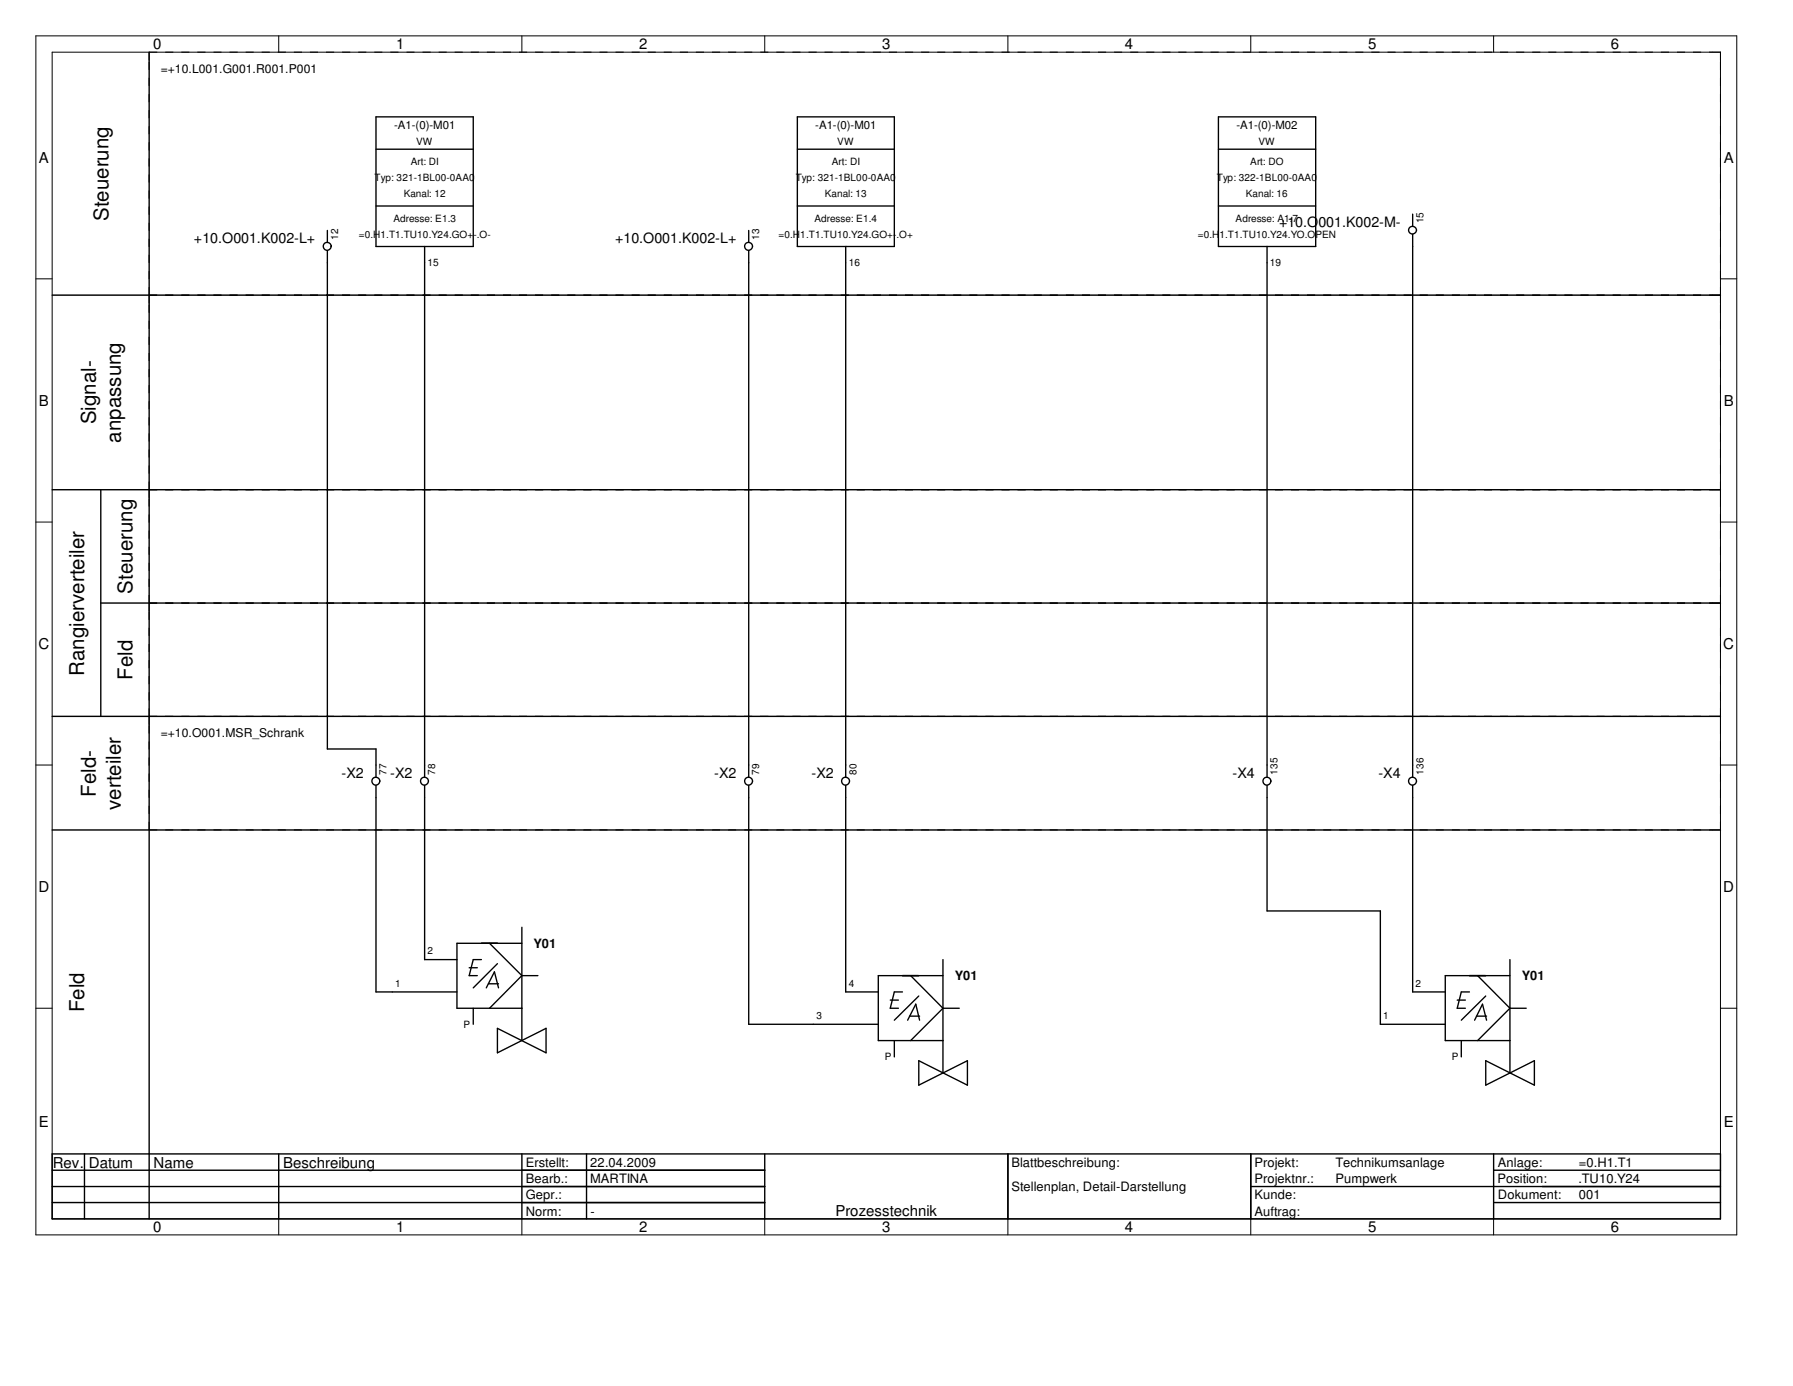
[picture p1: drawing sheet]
<svg xmlns="http://www.w3.org/2000/svg" width="279mm" height="216mm" viewBox="0 0 279 216" stroke-linecap="round" stroke-linejoin="round" font-family="sans-serif">
<g fill="none" stroke="#000" stroke-width=".16">
<path d="M5.6 5.6h265v186.8h-265zM8.1 8.1h260v181.8h-260zM23.2 8.1v1.3M43.4 5.6v2.5M81.3 5.6v2.5M119.2 5.6v2.5M157.1 5.6v2.5M194.9 5.6v2.5M232.7 5.6v2.5M5.6 43.4h2.5M23.2 46v1.2M266.8 46h1.3"/>
<path d="M268.1 43.4h2.5M23.2 76.3v1.2M266.8 76.3h1.3M5.6 81.3h2.5M23.2 93.9v1.3M266.8 93.9h1.3M268.1 81.3h2.5M5.6 119.2h2.5M23.2 111.6v1.3M266.8 111.6h1.3M268.1 119.2h2.5M266.8 129.3h1.3"/>
<path d="M5.6 157.1h2.5M268.1 157.1h2.5M43.4 189.9v2.5M81.3 189.9v2.5M119.2 189.9v2.5M157.1 189.9v2.5M194.9 189.9v2.5M232.7 189.9v2.5"/>
</g>
<g fill="none" stroke="#000" stroke-width=".22">
<path d="M23.2 8.1v181.8M8.1 46h260M8.1 76.3h260M15.7 76.3v35.3M15.7 93.9h252.4M8.1 111.6h260M8.1 129.3h260M8.1 179.7h260v10.2h-260zM13.2 179.7v10.2M43.4 179.7v10.2M81.3 179.7v10.2M91.4 179.7v10.2"/>
<path d="M119.2 179.7v10.2M157.1 179.7v10.2M194.9 179.7v10.2M232.7 179.7v10.2M8.1 184.8h111.1M8.1 182.3h111.1M8.1 187.3h111.1M194.9 184.8h73.2M232.7 182.3h35.4M232.7 187.3h35.4"/>
</g>
<g fill="none" stroke="#000" stroke-width=".16" stroke-dasharray="1.3 1.3" stroke-linecap="butt">
<path d="M23.2 8.1h243.6M23.2 46h243.6M23.2 46v-36.6M268.1 46v-36.6M23.2 76.3h243.6M23.2 76.3v-29.1M268.1 76.3v-29.1M23.2 93.9h243.6M23.2 93.9v-16.4M268.1 93.9v-16.4M23.2 111.6h243.6M23.2 111.6v-16.4"/>
<path d="M268.1 111.6v-16.4M23.2 129.3h243.6M23.2 129.3v-16.4M268.1 129.3v-16.4"/>
</g>
<g fill="none" stroke="#000" stroke-width=".21">
<path d="M58.6 18.2h15.1v20.2h-15.1zM124.2 18.2h15.2v20.2h-15.2zM189.9 18.2h15.1v20.2h-15.1zM51 39v77.7h7.6v4.4M51 35.9v1.9M58.6 23.2h15.1M58.6 32.1h15.1M66.2 38.4v82.7M116.7 35.9v1.9M116.7 39v82.1M124.2 23.2h15.2M124.2 32.1h15.2"/>
<path d="M131.8 38.4v82.7M189.9 23.2h15.1M189.9 32.1h15.1M197.4 38.4v82.7M220.1 33.4v1.9M220.1 36.5v84.6M58.6 122.3v32.2h12.6M66.2 122.3v27.2h5M116.7 122.3v37.3h20.2M131.8 122.3v32.2h5.1M197.4 122.3v19.6h17.7v17.7h10.1M220.1 122.3v32.2h5.1"/>
<path d="M73.1 150.7h1.3M73.7 157.1v2.5M75 149.5h-1.3l-.6 2.5h1.3M75.8 153.9l1.2-2.5 .7 2.5M76.1 153.2h1.6M76.3 146.9l5 5.1M77.5 150.1l-3.8 3.8M81.3 152h2.5M81.3 146.9h-10.1v10.2h10.1M81.3 144.4v17.7M81.3 152l-5 5.1M138.7 155.8h1.3"/>
<path d="M140.6 154.5h-1.2l-.7 2.6h1.3M141.4 158.9l1.3-2.5 .6 2.5M141.7 158.3h1.6M141.9 152l5 5.1M143.2 155.2l-3.8 3.7M146.9 152h-10v10.1h10M146.9 157.1h2.6M146.9 149.5v17.6M146.9 157.1l-5 5M227.1 155.8h1.2M229 154.5h-1.3l-.6 2.6h1.2M229.8 158.9l1.2-2.5 .6 2.5"/>
<path d="M230.1 158.3h1.5M230.3 152l5 5.1M231.5 155.2l-3.8 3.7M235.3 152h-10.1v10.1h10.1M235.3 149.5v17.6M235.3 157.1h2.5M235.3 157.1l-5 5M77.5 160.2l7.6 3.8v-3.8l-7.6 3.8zM139.4 162.1v2.5M143.2 165.2l7.5 3.8v-3.8l-7.5 3.8zM227.7 162.1v2.5M231.5 165.2l7.6 3.8v-3.8l-7.6 3.8z"/>
<circle cx="51" cy="38.4" r=".62"/>
<circle cx="116.6" cy="38.4" r=".62"/>
<circle cx="220.1" cy="35.9" r=".61"/>
<circle cx="58.6" cy="121.7" r=".62"/>
<circle cx="66.1" cy="121.7" r=".62"/>
<circle cx="116.6" cy="121.7" r=".62"/>
<circle cx="131.8" cy="121.7" r=".62"/>
<circle cx="197.4" cy="121.7" r=".62"/>
<circle cx="220.1" cy="121.7" r=".62"/>
</g>
<g font-size="3.2">
<text x="16.9" y="34.4" transform="rotate(-90 16.9 34.4)">Steuerung</text>
<text x="14.9" y="66.1" transform="rotate(-90 14.9 66.1)">Signal-</text>
<text x="18.8" y="69" transform="rotate(-90 18.8 69)">anpassung</text>
<text x="20.7" y="92.5" transform="rotate(-90 20.7 92.5)">Steuerung</text>
<text x="13.1" y="105.2" transform="rotate(-90 13.1 105.2)">Rangierverteiler</text>
<text x="20.7" y="105.9" transform="rotate(-90 20.7 105.9)">Feld</text>
<text x="14.9" y="124.1" transform="rotate(-90 14.9 124.1)">Feld-</text>
<text x="18.8" y="126.2" transform="rotate(-90 18.8 126.2)">verteiler</text>
<text x="13.1" y="157.6" transform="rotate(-90 13.1 157.6)">Feld</text>
</g>
<g font-size="2.3">
<text x="23.9" y="7.7">0</text>
<text x="61.7" y="7.7">1</text>
<text x="99.6" y="7.7">2</text>
<text x="137.5" y="7.7">3</text>
<text x="175.3" y="7.7">4</text>
<text x="213.2" y="7.7">5</text>
<text x="251" y="7.7">6</text>
<text x="6.1" y="25.4">A</text>
<text x="268.6" y="25.4">A</text>
<text x="6.1" y="63.2">B</text>
<text x="268.6" y="63.2">B</text>
<text x="6" y="101.1">C</text>
<text x="268.5" y="101.1">C</text>
<text x="6" y="138.9">D</text>
<text x="268.5" y="138.9">D</text>
<text x="6.1" y="175.6">E</text>
<text x="268.6" y="175.6">E</text>
<text x="8.2" y="181.9">Rev. Datum</text>
<text x="23.9" y="181.9">Name</text>
<text x="44.1" y="181.9">Beschreibung</text>
<text x="23.9" y="191.9">0</text>
<text x="61.7" y="191.9">1</text>
<text x="99.6" y="191.9">2</text>
<text x="130.2" y="189.4">Prozesstechnik</text>
<text x="137.5" y="191.9">3</text>
<text x="175.3" y="191.9">4</text>
<text x="213.2" y="191.9">5</text>
<text x="251" y="191.9">6</text>
</g>
<g font-size="2.2">
<text x="199.3" y="35.4">+10.O001.K002-M-</text>
<text x="30.2" y="37.9">+10.O001.K002-L+</text>
<text x="95.8" y="37.9">+10.O001.K002-L+</text>
<text x="53.2" y="121.2">-X2</text>
<text x="60.8" y="121.2">-X2</text>
<text x="111.3" y="121.2">-X2</text>
<text x="126.5" y="121.2">-X2</text>
<text x="192.1" y="121.2">-X4</text>
<text x="214.8" y="121.2">-X4</text>
</g>
<g font-size="2">
<text x="83.1" y="147.7">Y01</text>
<text x="148.8" y="152.7">Y01</text>
<text x="237.2" y="152.7">Y01</text>
<text x="81.9" y="184.3">Bearb.:</text>
<text x="81.9" y="181.8">Erstellt:</text>
<text x="92" y="181.8">22.04.2009</text>
<text x="92" y="184.3">MARTINA</text>
<text x="157.6" y="185.5">Stellenplan, Detail-Darstellung</text>
<text x="157.6" y="181.8">Blattbeschreibung:</text>
<text x="195.5" y="181.8">Projekt:</text>
<text x="195.5" y="184.3">Projektnr.:</text>
<text x="208.1" y="181.8">Technikumsanlage</text>
<text x="208.1" y="184.3">Pumpwerk</text>
<text x="233.3" y="184.3">Position:</text>
<text x="233.4" y="181.8">Anlage:</text>
<text x="246" y="184.3">.TU10.Y24</text>
<text x="246" y="181.8">=0.H1.T1</text>
<text x="81.9" y="186.8">Gepr.:</text>
<text x="81.9" y="189.4">Norm:</text>
<text x="92" y="189.4">-</text>
<text x="195.5" y="186.8">Kunde:</text>
<text x="195.5" y="189.4">Auftrag:</text>
<text x="233.4" y="186.8">Dokument:</text>
<text x="246" y="186.8">001</text>
</g>
<g font-size="1.9">
<text x="25.1" y="11.3">=+10.L001.G001.R001.P001</text>
<text x="25.1" y="114.8">=+10.O001.MSR_Schrank</text>
</g>
<g font-size="1.8">
<text x="61.4" y="20.1">-A1-(0)-M01</text>
<text x="127" y="20.1">-A1-(0)-M01</text>
<text x="192.7" y="20.1">-A1-(0)-M02</text>
</g>
<g font-size="1.6">
<text x="64.9" y="22.6">VW</text>
<text x="130.5" y="22.6">VW</text>
<text x="196.1" y="22.6">VW</text>
<text x="58.4" y="28.2">Typ: 321-1BL00-0AA0</text>
<text x="64" y="25.7">Art: DI</text>
<text x="124" y="28.2">Typ: 321-1BL00-0AA0</text>
<text x="129.6" y="25.7">Art: DI</text>
<text x="189.6" y="28.2">Typ: 322-1BL00-0AA0</text>
<text x="194.8" y="25.7">Art: DO</text>
<text x="61.3" y="34.5">Adresse: E1.3</text>
<text x="62.9" y="30.7">Kanal: 12</text>
<text x="126.9" y="34.5">Adresse: E1.4</text>
<text x="128.5" y="30.7">Kanal: 13</text>
<text x="192.5" y="34.5">Adresse: A1.7</text>
<text x="194.1" y="30.7">Kanal: 16</text>
<text x="221.8" y="34.8" transform="rotate(-90 221.8 34.8)">15</text>
<text x="52.7" y="37.3" transform="rotate(-90 52.7 37.3)">12</text>
<text x="55.9" y="37">=0.H1.T1.TU10.Y24.GO+-.O-</text>
<text x="66.6" y="41.5">15</text>
<text x="118.3" y="37.3" transform="rotate(-90 118.3 37.3)">13</text>
<text x="121.3" y="37">=0.H1.T1.TU10.Y24.GO+-.O+</text>
<text x="132.2" y="41.5">16</text>
<text x="186.6" y="37">=0.H1.T1.TU10.Y24.YO.OPEN</text>
<text x="197.9" y="41.5">19</text>
<text x="60.2" y="120.6" transform="rotate(-90 60.2 120.6)">77</text>
<text x="67.8" y="120.6" transform="rotate(-90 67.8 120.6)">78</text>
<text x="118.3" y="120.6" transform="rotate(-90 118.3 120.6)">79</text>
<text x="133.5" y="120.6" transform="rotate(-90 133.5 120.6)">80</text>
<text x="199.1" y="120.6" transform="rotate(-90 199.1 120.6)">135</text>
<text x="221.8" y="120.6" transform="rotate(-90 221.8 120.6)">136</text>
<text x="66.6" y="148.7">2</text>
<text x="61.6" y="153.8">1</text>
<text x="132.2" y="153.8">4</text>
<text x="220.6" y="153.8">2</text>
<text x="72.2" y="160.1">P</text>
<text x="127.2" y="158.8">3</text>
<text x="215.6" y="158.8">1</text>
<text x="137.9" y="165.2">P</text>
<text x="226.2" y="165.2">P</text>
</g>
</svg>
